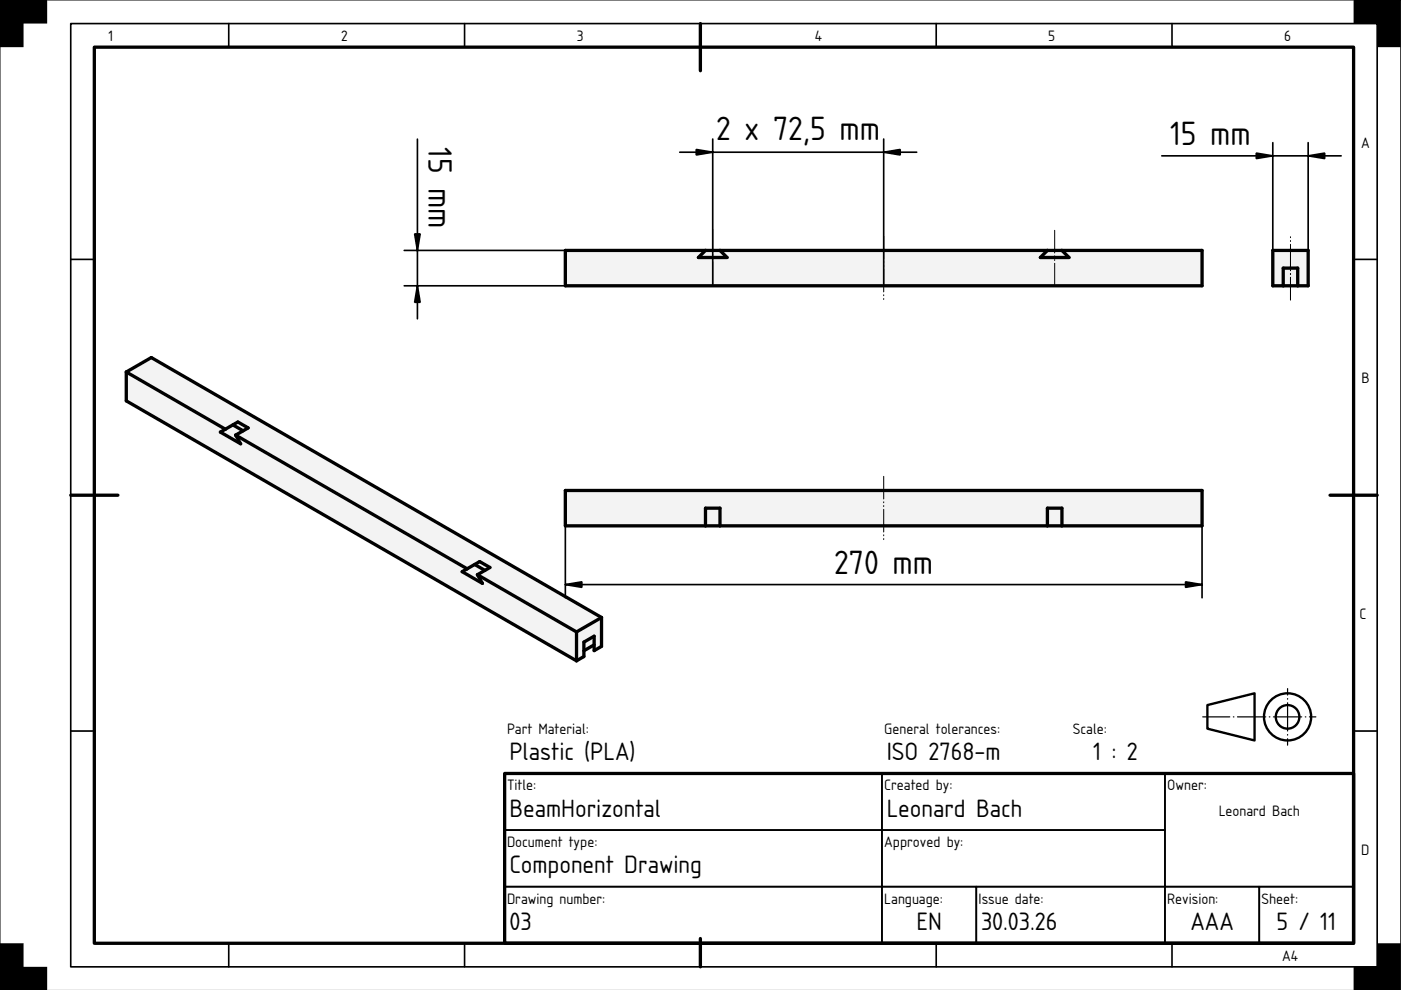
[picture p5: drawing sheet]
<svg xmlns="http://www.w3.org/2000/svg" width="297mm" height="210mm" viewBox="0 0 297 210" stroke-linecap="round" stroke-linejoin="round" font-family="sans-serif">
<path d="M0 0h297v210h-297z" fill="#fff" stroke="#000" stroke-width=".21"/>
<path d="M20 10h267v190h-267zM148.5 5v10M15 105h10M282 105h10M107 164h180v36h-180zM148.5 199v6" fill="none" stroke="#000" stroke-width=".7"/>
<g fill="none" stroke="#000" stroke-width=".35">
<path d="M15 5h277v200h-277zM48.5 5v5M98.5 5v5M198.5 5v5M248.5 5v5M15 55h5M287 55h5M15 155h5M287 155h5M107 164h80v12h-80zM107 176h80v12h-80zM187 176h60v12h-60z"/>
<path d="M187 164h60v12h-60zM247 164h40v24h-40zM48.5 200v5M98.5 200v5M107 188h80v12h-80zM187 188h20v12h-20zM198.5 200v5M207 188h40v12h-40zM247 188h20v12h-20zM248.5 200v5M267 188h20v12h-20z"/>
</g>
<path d="M0 0h10v5h-5v5h-5zM287 0h10v10h-5v-5h-5zM0 200h5v5h5v5h-10zM292 200h5v10h-10v-5h5z" fill="#000"/>
<g fill="none" stroke="#000" stroke-width=".5">
<path d="M256 149.5l10-2.5v10l-10-2.5z"/>
<circle cx="273" cy="152" r="5"/>
<circle cx="273" cy="152" r="2.5"/>
</g>
<path d="M255 152h24" fill="none" stroke="#000" stroke-width=".25" stroke-dasharray="6 .7 .1 .7" stroke-dashoffset=".2"/>
<path d="M273 158v-12" fill="none" stroke="#000" stroke-width=".25" stroke-dasharray="6 .7 .1 .7" stroke-dashoffset="4.6"/>
<g fill="#f1f3f5">
<path d="M119.9 53.1h135v7.5h-135z" fill-rule="evenodd"/>
<path d="M119.9 53.1h29.7l-1.5 1.5h6l-1.5-1.5h69.5l-1.5 1.5h6l-1.5-1.5h29.8v7.5h-135z" fill-rule="evenodd"/>
<path d="M148.1 54.6l1.5-1.5h3l1.5 1.5z" fill-rule="evenodd"/>
<path d="M222.1 53.1h3l1.5 1.5h-6z" fill-rule="evenodd"/>
</g>
<path d="M119.9 53.1h135v7.5h-135zM149.6 53.1l-1.5 1.5h6l-1.5-1.5M222.1 53.1l-1.5 1.5h6l-1.5-1.5" fill="none" stroke="#000" stroke-width=".7"/>
<path d="M151.1 48.6v12M187.4 50.1v13.5M223.6 60.6v-12" fill="none" stroke="#000" stroke-width=".21" stroke-dasharray="4.8 .6 .2 .6 .2 .6"/>
<path d="M88.5 29.5v38.1M144.1 32.3h50.3M151.1 29.5v31.1M187.4 29.5v31.1M85.7 53.1h34.2M85.7 60.6h34.2" fill="none" stroke="#000" stroke-width=".35"/>
<path d="M147.6 31.7l3.5 .6-3.5 .6zM187.4 32.3l3.5-.6v1.2zM87.9 49.6h1.2l-.6 3.5zM88.5 60.6l.6 3.5h-1.2z" fill="#000" stroke="#000" stroke-width=".35"/>
<g fill="#f1f3f5">
<path d="M26.8 78.9l5.3-3.1 95.4 55.1v6.1l-1.5 .9v-1.2l-2.2 1.3v1.2l-1.6 .9-95.4-55.1z" fill-rule="evenodd"/>
<path d="M26.8 78.9l21 12.1-1.1 .6 4.3 2.5-1-1.8 49 28.3-1 .6 4.3 2.5-1.1-1.8 21 12.1v6.1l-95.4-55.1z" fill-rule="evenodd"/>
<path d="M26.8 78.9l5.3-3.1 95.4 55.1-5.3 3.1-21-12.1 2.7-1.6-2.2-1.2-2.7 1.5-49-28.3 2.6-1.6-2.2-1.2-2.6 1.5z" fill-rule="evenodd"/>
<path d="M122.2 134l5.3-3.1v6.1l-1.5 .9v-3l-2.2 1.2v3.1l-1.6 .9z" fill-rule="evenodd"/>
<path d="M46.7 91.6l2.7-1.5 2.2 1.2-1.6 1 1 1.8z" fill-rule="evenodd"/>
<path d="M98 121.2l2.6-1.5 2.2 1.2-1.6 1 1.1 1.8z" fill-rule="evenodd"/>
<path d="M123.8 136.1l2.2-1.2v1.8l-2.2 1.3z" fill-rule="evenodd"/>
<path d="M49.4 90.1l1-.6 2.2 1.2-1 .6z" fill-rule="evenodd"/>
<path d="M100.6 119.7l1.1-.6 2.2 1.2-1.1 .6z" fill-rule="evenodd"/>
</g>
<g fill="none" stroke="#000" stroke-width=".7">
<path d="M26.8 78.9l5.3-3.1 95.4 55.1M26.8 78.9v6.1l95.4 55.1M26.8 78.9l21 12.1M47.8 91l2.6-1.5 2.2 1.2-2.6 1.6M47.8 91l-1.1 .6 4.3 2.5-1-1.8M49.4 90.1l2.2 1.2M50 92.3l49 28.3M100.6 119.7l2.2 1.2M98 121.2l3.7-2.1 2.2 1.2-2.7 1.6 1.1 1.8zM101.2 121.9l21 12.1M122.2 134v6.1M126 136.7l-2.2 1.3"/>
<path d="M127.5 130.9v6.1l-1.5 .9v-3l-2.2 1.2v3.1l-1.6 .9M127.5 130.9l-5.3 3.1"/>
</g>
<g fill="#f1f3f5">
<path d="M269.9 53.1h7.5v7.5h-7.5z" fill-rule="evenodd"/>
<path d="M269.9 53.1h7.5v7.5h-2.3v-3.8h-3v3.8h-2.2z" fill-rule="evenodd"/>
<path d="M272.1 56.8h3v3.8h-3z" fill-rule="evenodd"/>
</g>
<path d="M269.9 53.1h7.5v7.5h-7.5zM272.1 60.6v-3.8h3v3.8" fill="none" stroke="#000" stroke-width=".7"/>
<path d="M273.6 63.6v-9.8M273.6 63.6v-13.5" fill="none" stroke="#000" stroke-width=".21" stroke-dasharray="4.8 .6 .2 .6 .2 .6"/>
<path d="M246.3 33h38.1M269.9 30.2v22.9M277.4 30.2v22.9" fill="none" stroke="#000" stroke-width=".35"/>
<path d="M266.4 32.5l3.5 .5-3.5 .6zM277.4 33l3.5-.5v1.1z" fill="#000" stroke="#000" stroke-width=".35"/>
<g fill="#f1f3f5">
<path d="M119.9 104h135v7.5h-135z" fill-rule="evenodd"/>
<path d="M119.9 104h135v7.5h-29.8v-3.8h-3v3.8h-69.5v-3.8h-3v3.8h-29.7z" fill-rule="evenodd"/>
<path d="M149.6 107.7h3v3.8h-3z" fill-rule="evenodd"/>
<path d="M222.1 107.7h3v3.8h-3z" fill-rule="evenodd"/>
</g>
<path d="M119.9 104h135v7.5h-135zM149.6 111.5v-3.8h3v3.8M222.1 111.5v-3.8h3v3.8" fill="none" stroke="#000" stroke-width=".7"/>
<path d="M187.4 101v13.5" fill="none" stroke="#000" stroke-width=".21" stroke-dasharray="4.8 .6 .2 .6 .2 .6"/>
<path d="M119.9 111.5v15.2M254.9 111.5v15.2M119.9 123.9h135" fill="none" stroke="#000" stroke-width=".35"/>
<path d="M119.9 123.9l3.5-.5v1.1zM251.4 123.4l3.5 .5-3.5 .6z" fill="#000" stroke="#000" stroke-width=".35"/>
<g font-size="6.7">
<text x="151.8" y="29.6">2 x 72,5 mm</text>
<text x="90.8" y="31.2" transform="rotate(90 90.8 31.2)">15 mm</text>
<text x="248.1" y="30.7">15 mm</text>
<text x="176.9" y="121.6">270 mm</text>
</g>
<g font-size="5">
<text x="108" y="161.2">Plastic (PLA)</text>
<text x="188" y="161.2">ISO 2768-m</text>
<text x="231.8" y="161.2">1 : 2</text>
<text x="108" y="173.2">BeamHorizontal</text>
<text x="188" y="173.2">Leonard Bach</text>
<text x="108" y="185.2">Component Drawing</text>
<text x="108" y="197.2">03</text>
<text x="194.3" y="197.2">EN</text>
<text x="208" y="197.2">30.03.26</text>
<text x="252.4" y="197.2">AAA</text>
<text x="270.6" y="197.2">5 / 11</text>
</g>
<g font-size="3">
<text x="23" y="8.8">1</text>
<text x="72.3" y="8.8">2</text>
<text x="122.3" y="8.8">3</text>
<text x="172.7" y="8.8">4</text>
<text x="222.3" y="8.8">5</text>
<text x="272.3" y="8.8">6</text>
<text x="288.6" y="31.3">A</text>
<text x="288.6" y="81.3">B</text>
<text x="288.3" y="131.3">C</text>
<text x="107.5" y="155.6">Part Material:</text>
<text x="187.5" y="155.6">General tolerances:</text>
<text x="227.5" y="155.6">Scale:</text>
<text x="107.5" y="167.6">Title:</text>
<text x="187.5" y="167.6">Created by:</text>
<text x="247.5" y="167.6">Owner:</text>
<text x="258.4" y="173.1">Leonard Bach</text>
<text x="107.5" y="179.6">Document type:</text>
<text x="187.5" y="179.6">Approved by:</text>
<text x="288.6" y="181.3">D</text>
<text x="107.5" y="191.6">Drawing number:</text>
<text x="187.5" y="191.6">Language:</text>
<text x="207.5" y="191.6">Issue date:</text>
<text x="247.5" y="191.6">Revision:</text>
<text x="267.5" y="191.6">Sheet:</text>
<text x="271.8" y="203.8">A4</text>
</g>
</svg>
